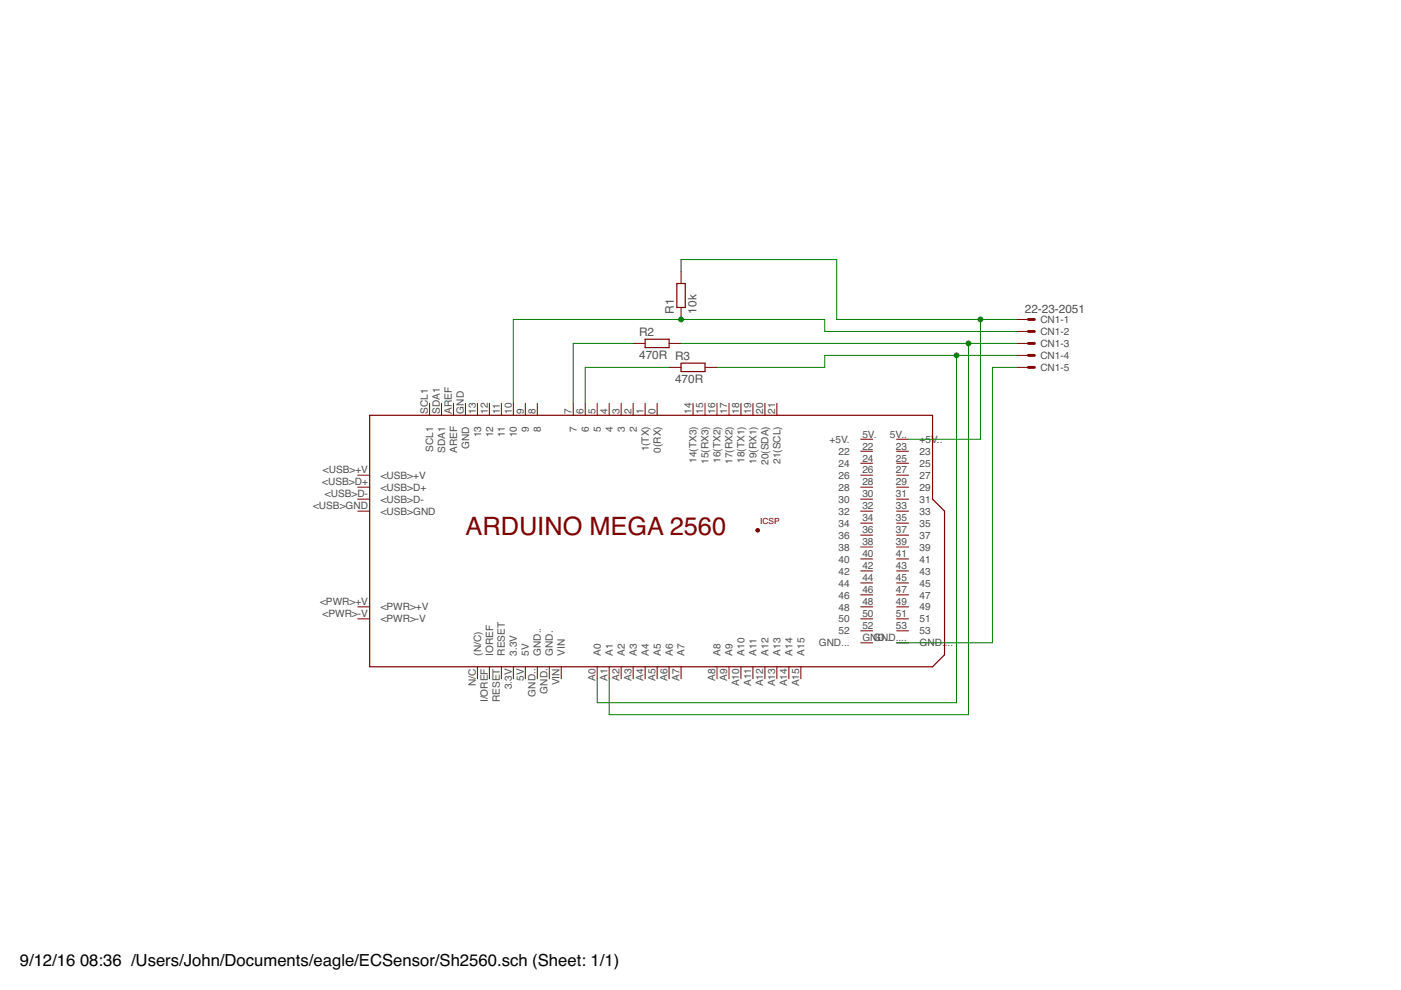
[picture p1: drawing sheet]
<?xml version="1.0" encoding="utf-8"?>
<!DOCTYPE eagle SYSTEM "eagle.dtd">
<eagle version="7.7.0">
<drawing>
<settings>
<setting alwaysvectorfont="no"/>
<setting verticaltext="up"/>
</settings>
<grid distance="0.1" unitdist="inch" unit="inch" style="lines" multiple="1" display="no" altdistance="0.01" altunitdist="inch" altunit="inch"/>
<schematic xreflabel="%F%N/%S.%C%R" xrefpart="/%S.%C%R">
<libraries>
<library name="E14_Arduino_revC">
<symbols>
<symbol name="ARDUINO_MEGA2560">
<pin name="SCL1" x="-45.72" y="27.94" length="short" rot="R270"/>
<pin name="SDA1" x="-43.18" y="27.94" length="short" rot="R270"/>
<pin name="AREF" x="-40.64" y="27.94" length="short" rot="R270"/>
<pin name="GND" x="-38.1" y="27.94" length="short" rot="R270"/>
<pin name="13" x="-35.56" y="27.94" length="short" rot="R270"/>
<pin name="12" x="-33.02" y="27.94" length="short" rot="R270"/>
<pin name="11" x="-30.48" y="27.94" length="short" rot="R270"/>
<pin name="10" x="-27.94" y="27.94" length="short" rot="R270"/>
<pin name="9" x="-25.4" y="27.94" length="short" rot="R270"/>
<pin name="8" x="-22.86" y="27.94" length="short" rot="R270"/>
<pin name="7" x="-15.24" y="27.94" length="short" rot="R270"/>
<pin name="6" x="-12.7" y="27.94" length="short" rot="R270"/>
<pin name="5" x="-10.16" y="27.94" length="short" rot="R270"/>
<pin name="4" x="-7.62" y="27.94" length="short" rot="R270"/>
<pin name="3" x="-5.08" y="27.94" length="short" rot="R270"/>
<pin name="2" x="-2.54" y="27.94" length="short" rot="R270"/>
<pin name="1(TX)" x="0" y="27.94" length="short" rot="R270"/>
<pin name="0(RX)" x="2.54" y="27.94" length="short" rot="R270"/>
<pin name="A5" x="2.54" y="-30.48" length="short" rot="R90"/>
<pin name="A4" x="0" y="-30.48" length="short" rot="R90"/>
<pin name="A3" x="-2.54" y="-30.48" length="short" rot="R90"/>
<pin name="A2" x="-5.08" y="-30.48" length="short" rot="R90"/>
<pin name="A1" x="-7.62" y="-30.48" length="short" rot="R90"/>
<pin name="A0" x="-10.16" y="-30.48" length="short" rot="R90"/>
<pin name="VIN" x="-17.78" y="-30.48" length="short" rot="R90"/>
<pin name="GND." x="-20.32" y="-30.48" length="short" rot="R90"/>
<pin name="GND.." x="-22.86" y="-30.48" length="short" rot="R90"/>
<pin name="5V" x="-25.4" y="-30.48" length="short" rot="R90"/>
<pin name="3.3V" x="-27.94" y="-30.48" length="short" rot="R90"/>
<pin name="RESET" x="-30.48" y="-30.48" length="short" rot="R90"/>
<pin name="IOREF" x="-33.02" y="-30.48" length="short" rot="R90"/>
<pin name="(N/C)" x="-35.56" y="-30.48" length="short" rot="R90"/>
<pin name="&lt;PWR&gt;-V" x="-60.96" y="-17.78" length="short" direction="nc"/>
<pin name="&lt;PWR&gt;+V" x="-60.96" y="-15.24" length="short" direction="nc"/>
<pin name="&lt;USB&gt;GND" x="-60.96" y="5.08" length="short" direction="nc"/>
<pin name="&lt;USB&gt;D-" x="-60.96" y="7.62" length="short" direction="nc"/>
<pin name="&lt;USB&gt;D+" x="-60.96" y="10.16" length="short" direction="nc"/>
<pin name="&lt;USB&gt;+V" x="-60.96" y="12.7" length="short" direction="nc"/>
<wire x1="-58.42" y1="25.4" x2="60.96" y2="25.4" width="0.254" layer="94"/>
<wire x1="60.96" y1="25.4" x2="60.96" y2="7.62" width="0.254" layer="94"/>
<wire x1="60.96" y1="7.62" x2="63.5" y2="5.08" width="0.254" layer="94"/>
<wire x1="63.5" y1="5.08" x2="63.5" y2="-25.4" width="0.254" layer="94"/>
<wire x1="63.5" y1="-25.4" x2="60.96" y2="-27.94" width="0.254" layer="94"/>
<wire x1="60.96" y1="-27.94" x2="-58.42" y2="-27.94" width="0.254" layer="94"/>
<wire x1="-58.42" y1="-27.94" x2="-58.42" y2="25.4" width="0.254" layer="94"/>
<text x="-38.1" y="0" size="3.81" layer="94">ARDUINO MEGA 2560</text>
<text x="24.384" y="2.286" size="1.27" layer="94">ICSP</text>
<pin name="14(TX3)" x="10.16" y="27.94" length="short" rot="R270"/>
<pin name="15(RX3)" x="12.7" y="27.94" length="short" rot="R270"/>
<pin name="16(TX2)" x="15.24" y="27.94" length="short" rot="R270"/>
<pin name="17(RX2)" x="17.78" y="27.94" length="short" rot="R270"/>
<pin name="18(TX1)" x="20.32" y="27.94" length="short" rot="R270"/>
<pin name="19(RX1)" x="22.86" y="27.94" length="short" rot="R270"/>
<pin name="20(SDA)" x="25.4" y="27.94" length="short" rot="R270"/>
<pin name="21(SCL)" x="27.94" y="27.94" length="short" rot="R270"/>
<pin name="A15" x="33.02" y="-30.48" length="short" rot="R90"/>
<pin name="A14" x="30.48" y="-30.48" length="short" rot="R90"/>
<pin name="A13" x="27.94" y="-30.48" length="short" rot="R90"/>
<pin name="A12" x="25.4" y="-30.48" length="short" rot="R90"/>
<pin name="A11" x="22.86" y="-30.48" length="short" rot="R90"/>
<pin name="A10" x="20.32" y="-30.48" length="short" rot="R90"/>
<pin name="A9" x="17.78" y="-30.48" length="short" rot="R90"/>
<pin name="A8" x="15.24" y="-30.48" length="short" rot="R90"/>
<pin name="A6" x="5.08" y="-30.48" length="short" rot="R90"/>
<pin name="A7" x="7.62" y="-30.48" length="short" rot="R90"/>
<pin name="+5V.." x="53.34" y="20.32" length="short"/>
<pin name="23" x="53.34" y="17.78" length="short"/>
<pin name="25" x="53.34" y="15.24" length="short"/>
<pin name="27" x="53.34" y="12.7" length="short"/>
<pin name="29" x="53.34" y="10.16" length="short"/>
<pin name="31" x="53.34" y="7.62" length="short"/>
<pin name="33" x="53.34" y="5.08" length="short"/>
<pin name="35" x="53.34" y="2.54" length="short"/>
<pin name="37" x="53.34" y="0" length="short"/>
<pin name="39" x="53.34" y="-2.54" length="short"/>
<pin name="41" x="53.34" y="-5.08" length="short"/>
<pin name="43" x="53.34" y="-7.62" length="short"/>
<pin name="45" x="53.34" y="-10.16" length="short"/>
<pin name="47" x="53.34" y="-12.7" length="short"/>
<pin name="49" x="53.34" y="-15.24" length="short"/>
<pin name="51" x="53.34" y="-17.78" length="short"/>
<pin name="53" x="53.34" y="-20.32" length="short"/>
<pin name="GND...." x="53.34" y="-22.86" length="short"/>
<pin name="GND..." x="48.26" y="-22.86" length="short" rot="R180"/>
<pin name="52" x="48.26" y="-20.32" length="short" rot="R180"/>
<pin name="50" x="48.26" y="-17.78" length="short" rot="R180"/>
<pin name="48" x="48.26" y="-15.24" length="short" rot="R180"/>
<pin name="46" x="48.26" y="-12.7" length="short" rot="R180"/>
<pin name="44" x="48.26" y="-10.16" length="short" rot="R180"/>
<pin name="42" x="48.26" y="-7.62" length="short" rot="R180"/>
<pin name="40" x="48.26" y="-5.08" length="short" rot="R180"/>
<pin name="38" x="48.26" y="-2.54" length="short" rot="R180"/>
<pin name="36" x="48.26" y="0" length="short" rot="R180"/>
<pin name="34" x="48.26" y="2.54" length="short" rot="R180"/>
<pin name="32" x="48.26" y="5.08" length="short" rot="R180"/>
<pin name="30" x="48.26" y="7.62" length="short" rot="R180"/>
<pin name="28" x="48.26" y="10.16" length="short" rot="R180"/>
<pin name="26" x="48.26" y="12.7" length="short" rot="R180"/>
<pin name="24" x="48.26" y="15.24" length="short" rot="R180"/>
<pin name="22" x="48.26" y="17.78" length="short" rot="R180"/>
<pin name="+5V." x="48.26" y="20.32" length="short" rot="R180"/>
<pin name="+5V_" x="27.94" y="0" visible="off" length="point"/>
<pin name="MOSI" x="27.94" y="-2.54" visible="off" length="point"/>
<pin name="GND__" x="27.94" y="-5.08" visible="off" length="point"/>
<pin name="RESET." x="25.4" y="-5.08" visible="off" length="point" rot="R180"/>
<pin name="SCK" x="25.4" y="-2.54" visible="off" length="point" rot="R180"/>
<pin name="MISO" x="25.4" y="0" visible="off" length="point" rot="R180"/>
<circle x="23.876" y="1.016" radius="0.254" width="0.254" layer="94"/>
</symbol>
</symbols>
<devicesets>
<deviceset name="ARDUINO_MEGA2560" prefix="PCB">
<gates>
<gate name="G$1" symbol="ARDUINO_MEGA2560" x="0" y="0"/>
</gates>
<devices>
<device name="" package="ARDUINO_MEGA2560">
<connects>
<connect gate="G$1" pin="(N/C)" pad="N/C"/>
<connect gate="G$1" pin="+5V." pad="5V."/>
<connect gate="G$1" pin="+5V.." pad="5V.."/>
<connect gate="G$1" pin="+5V_" pad="+5V_"/>
<connect gate="G$1" pin="0(RX)" pad="0"/>
<connect gate="G$1" pin="1(TX)" pad="1"/>
<connect gate="G$1" pin="10" pad="10"/>
<connect gate="G$1" pin="11" pad="11"/>
<connect gate="G$1" pin="12" pad="12"/>
<connect gate="G$1" pin="13" pad="13"/>
<connect gate="G$1" pin="14(TX3)" pad="14"/>
<connect gate="G$1" pin="15(RX3)" pad="15"/>
<connect gate="G$1" pin="16(TX2)" pad="16"/>
<connect gate="G$1" pin="17(RX2)" pad="17"/>
<connect gate="G$1" pin="18(TX1)" pad="18"/>
<connect gate="G$1" pin="19(RX1)" pad="19"/>
<connect gate="G$1" pin="2" pad="2"/>
<connect gate="G$1" pin="20(SDA)" pad="20"/>
<connect gate="G$1" pin="21(SCL)" pad="21"/>
<connect gate="G$1" pin="22" pad="22"/>
<connect gate="G$1" pin="23" pad="23"/>
<connect gate="G$1" pin="24" pad="24"/>
<connect gate="G$1" pin="25" pad="25"/>
<connect gate="G$1" pin="26" pad="26"/>
<connect gate="G$1" pin="27" pad="27"/>
<connect gate="G$1" pin="28" pad="28"/>
<connect gate="G$1" pin="29" pad="29"/>
<connect gate="G$1" pin="3" pad="3"/>
<connect gate="G$1" pin="3.3V" pad="3.3V"/>
<connect gate="G$1" pin="30" pad="30"/>
<connect gate="G$1" pin="31" pad="31"/>
<connect gate="G$1" pin="32" pad="32"/>
<connect gate="G$1" pin="33" pad="33"/>
<connect gate="G$1" pin="34" pad="34"/>
<connect gate="G$1" pin="35" pad="35"/>
<connect gate="G$1" pin="36" pad="36"/>
<connect gate="G$1" pin="37" pad="37"/>
<connect gate="G$1" pin="38" pad="38"/>
<connect gate="G$1" pin="39" pad="39"/>
<connect gate="G$1" pin="4" pad="4"/>
<connect gate="G$1" pin="40" pad="40"/>
<connect gate="G$1" pin="41" pad="41"/>
<connect gate="G$1" pin="42" pad="42"/>
<connect gate="G$1" pin="43" pad="43"/>
<connect gate="G$1" pin="44" pad="44"/>
<connect gate="G$1" pin="45" pad="45"/>
<connect gate="G$1" pin="46" pad="46"/>
<connect gate="G$1" pin="47" pad="47"/>
<connect gate="G$1" pin="48" pad="48"/>
<connect gate="G$1" pin="49" pad="49"/>
<connect gate="G$1" pin="5" pad="5"/>
<connect gate="G$1" pin="50" pad="50"/>
<connect gate="G$1" pin="51" pad="51"/>
<connect gate="G$1" pin="52" pad="52"/>
<connect gate="G$1" pin="53" pad="53"/>
<connect gate="G$1" pin="5V" pad="5V"/>
<connect gate="G$1" pin="6" pad="6"/>
<connect gate="G$1" pin="7" pad="7"/>
<connect gate="G$1" pin="8" pad="8"/>
<connect gate="G$1" pin="9" pad="9"/>
<connect gate="G$1" pin="&lt;PWR&gt;+V" pad="&lt;PWR&gt;+V"/>
<connect gate="G$1" pin="&lt;PWR&gt;-V" pad="&lt;PWR&gt;-V"/>
<connect gate="G$1" pin="&lt;USB&gt;+V" pad="&lt;USB&gt;+V"/>
<connect gate="G$1" pin="&lt;USB&gt;D+" pad="&lt;USB&gt;D+"/>
<connect gate="G$1" pin="&lt;USB&gt;D-" pad="&lt;USB&gt;D-"/>
<connect gate="G$1" pin="&lt;USB&gt;GND" pad="&lt;USB&gt;GND"/>
<connect gate="G$1" pin="A0" pad="A0"/>
<connect gate="G$1" pin="A1" pad="A1"/>
<connect gate="G$1" pin="A10" pad="A10"/>
<connect gate="G$1" pin="A11" pad="A11"/>
<connect gate="G$1" pin="A12" pad="A12"/>
<connect gate="G$1" pin="A13" pad="A13"/>
<connect gate="G$1" pin="A14" pad="A14"/>
<connect gate="G$1" pin="A15" pad="A15"/>
<connect gate="G$1" pin="A2" pad="A2"/>
<connect gate="G$1" pin="A3" pad="A3"/>
<connect gate="G$1" pin="A4" pad="A4"/>
<connect gate="G$1" pin="A5" pad="A5"/>
<connect gate="G$1" pin="A6" pad="A6"/>
<connect gate="G$1" pin="A7" pad="A7"/>
<connect gate="G$1" pin="A8" pad="A8"/>
<connect gate="G$1" pin="A9" pad="A9"/>
<connect gate="G$1" pin="AREF" pad="AREF"/>
<connect gate="G$1" pin="GND" pad="GND"/>
<connect gate="G$1" pin="GND." pad="GND."/>
<connect gate="G$1" pin="GND.." pad="GND.."/>
<connect gate="G$1" pin="GND..." pad="GND..."/>
<connect gate="G$1" pin="GND...." pad="GND...."/>
<connect gate="G$1" pin="GND__" pad="GND__"/>
<connect gate="G$1" pin="IOREF" pad="I/OREF"/>
<connect gate="G$1" pin="MISO" pad="MISO"/>
<connect gate="G$1" pin="MOSI" pad="MOSI"/>
<connect gate="G$1" pin="RESET" pad="RESET"/>
<connect gate="G$1" pin="RESET." pad="RESET."/>
<connect gate="G$1" pin="SCK" pad="SCK"/>
<connect gate="G$1" pin="SCL1" pad="SCL1"/>
<connect gate="G$1" pin="SDA1" pad="SDA1"/>
<connect gate="G$1" pin="VIN" pad="VIN"/>
</connects>
<technologies>
<technology name=""/>
</technologies>
</device>
</devices>
</deviceset>
</devicesets>
</library>
<library name="resistor">
<symbols>
<symbol name="R-EU-1">
<wire x1="-2.54" y1="-0.889" x2="2.54" y2="-0.889" width="0.254" layer="94"/>
<wire x1="2.54" y1="0.889" x2="-2.54" y2="0.889" width="0.254" layer="94"/>
<wire x1="2.54" y1="-0.889" x2="2.54" y2="0.889" width="0.254" layer="94"/>
<wire x1="-2.54" y1="-0.889" x2="-2.54" y2="0.889" width="0.254" layer="94"/>
<text x="-3.81" y="1.4986" size="1.778" layer="95">&gt;NAME</text>
<text x="-3.81" y="-3.302" size="1.778" layer="96">&gt;VALUE</text>
<pin name="2" x="5.08" y="0" visible="off" length="short" direction="pas" swaplevel="1" rot="R180"/>
<pin name="1" x="-5.08" y="0" visible="off" length="short" direction="pas" swaplevel="1"/>
</symbol>
</symbols>
<devicesets>
<deviceset name="R-EU_" prefix="R" uservalue="yes">
<gates>
<gate name="G$1" symbol="R-EU-1" x="0" y="0"/>
</gates>
<devices>
<device name="R0402" package="R0402">
<connects>
<connect gate="G$1" pin="1" pad="1"/>
<connect gate="G$1" pin="2" pad="2"/>
</connects>
<technologies>
<technology name=""/>
</technologies>
</device>
<device name="R0603" package="R0603">
<connects>
<connect gate="G$1" pin="1" pad="1"/>
<connect gate="G$1" pin="2" pad="2"/>
</connects>
<technologies>
<technology name=""/>
</technologies>
</device>
<device name="R0805" package="R0805">
<connects>
<connect gate="G$1" pin="1" pad="1"/>
<connect gate="G$1" pin="2" pad="2"/>
</connects>
<technologies>
<technology name=""/>
</technologies>
</device>
<device name="R0805W" package="R0805W">
<connects>
<connect gate="G$1" pin="1" pad="1"/>
<connect gate="G$1" pin="2" pad="2"/>
</connects>
<technologies>
<technology name=""/>
</technologies>
</device>
<device name="R1206" package="R1206">
<connects>
<connect gate="G$1" pin="1" pad="1"/>
<connect gate="G$1" pin="2" pad="2"/>
</connects>
<technologies>
<technology name=""/>
</technologies>
</device>
<device name="R1206W" package="R1206W">
<connects>
<connect gate="G$1" pin="1" pad="1"/>
<connect gate="G$1" pin="2" pad="2"/>
</connects>
<technologies>
<technology name=""/>
</technologies>
</device>
<device name="R1210" package="R1210">
<connects>
<connect gate="G$1" pin="1" pad="1"/>
<connect gate="G$1" pin="2" pad="2"/>
</connects>
<technologies>
<technology name=""/>
</technologies>
</device>
<device name="R1210W" package="R1210W">
<connects>
<connect gate="G$1" pin="1" pad="1"/>
<connect gate="G$1" pin="2" pad="2"/>
</connects>
<technologies>
<technology name=""/>
</technologies>
</device>
<device name="R2010" package="R2010">
<connects>
<connect gate="G$1" pin="1" pad="1"/>
<connect gate="G$1" pin="2" pad="2"/>
</connects>
<technologies>
<technology name=""/>
</technologies>
</device>
<device name="R2010W" package="R2010W">
<connects>
<connect gate="G$1" pin="1" pad="1"/>
<connect gate="G$1" pin="2" pad="2"/>
</connects>
<technologies>
<technology name=""/>
</technologies>
</device>
<device name="R2012" package="R2012">
<connects>
<connect gate="G$1" pin="1" pad="1"/>
<connect gate="G$1" pin="2" pad="2"/>
</connects>
<technologies>
<technology name=""/>
</technologies>
</device>
<device name="R2012W" package="R2012W">
<connects>
<connect gate="G$1" pin="1" pad="1"/>
<connect gate="G$1" pin="2" pad="2"/>
</connects>
<technologies>
<technology name=""/>
</technologies>
</device>
<device name="R2512" package="R2512">
<connects>
<connect gate="G$1" pin="1" pad="1"/>
<connect gate="G$1" pin="2" pad="2"/>
</connects>
<technologies>
<technology name=""/>
</technologies>
</device>
<device name="R2512W" package="R2512W">
<connects>
<connect gate="G$1" pin="1" pad="1"/>
<connect gate="G$1" pin="2" pad="2"/>
</connects>
<technologies>
<technology name=""/>
</technologies>
</device>
<device name="R3216" package="R3216">
<connects>
<connect gate="G$1" pin="1" pad="1"/>
<connect gate="G$1" pin="2" pad="2"/>
</connects>
<technologies>
<technology name=""/>
</technologies>
</device>
<device name="R3216W" package="R3216W">
<connects>
<connect gate="G$1" pin="1" pad="1"/>
<connect gate="G$1" pin="2" pad="2"/>
</connects>
<technologies>
<technology name=""/>
</technologies>
</device>
<device name="R3225" package="R3225">
<connects>
<connect gate="G$1" pin="1" pad="1"/>
<connect gate="G$1" pin="2" pad="2"/>
</connects>
<technologies>
<technology name=""/>
</technologies>
</device>
<device name="R3225W" package="R3225W">
<connects>
<connect gate="G$1" pin="1" pad="1"/>
<connect gate="G$1" pin="2" pad="2"/>
</connects>
<technologies>
<technology name=""/>
</technologies>
</device>
<device name="R5025" package="R5025">
<connects>
<connect gate="G$1" pin="1" pad="1"/>
<connect gate="G$1" pin="2" pad="2"/>
</connects>
<technologies>
<technology name=""/>
</technologies>
</device>
<device name="R5025W" package="R5025W">
<connects>
<connect gate="G$1" pin="1" pad="1"/>
<connect gate="G$1" pin="2" pad="2"/>
</connects>
<technologies>
<technology name=""/>
</technologies>
</device>
<device name="R6332" package="R6332">
<connects>
<connect gate="G$1" pin="1" pad="1"/>
<connect gate="G$1" pin="2" pad="2"/>
</connects>
<technologies>
<technology name=""/>
</technologies>
</device>
<device name="R6332W" package="R6332W">
<connects>
<connect gate="G$1" pin="1" pad="1"/>
<connect gate="G$1" pin="2" pad="2"/>
</connects>
<technologies>
<technology name=""/>
</technologies>
</device>
<device name="M0805" package="M0805">
<connects>
<connect gate="G$1" pin="1" pad="1"/>
<connect gate="G$1" pin="2" pad="2"/>
</connects>
<technologies>
<technology name=""/>
</technologies>
</device>
<device name="M1206" package="M1206">
<connects>
<connect gate="G$1" pin="1" pad="1"/>
<connect gate="G$1" pin="2" pad="2"/>
</connects>
<technologies>
<technology name=""/>
</technologies>
</device>
<device name="M1406" package="M1406">
<connects>
<connect gate="G$1" pin="1" pad="1"/>
<connect gate="G$1" pin="2" pad="2"/>
</connects>
<technologies>
<technology name=""/>
</technologies>
</device>
<device name="M2012" package="M2012">
<connects>
<connect gate="G$1" pin="1" pad="1"/>
<connect gate="G$1" pin="2" pad="2"/>
</connects>
<technologies>
<technology name=""/>
</technologies>
</device>
<device name="M2309" package="M2309">
<connects>
<connect gate="G$1" pin="1" pad="1"/>
<connect gate="G$1" pin="2" pad="2"/>
</connects>
<technologies>
<technology name=""/>
</technologies>
</device>
<device name="M3216" package="M3216">
<connects>
<connect gate="G$1" pin="1" pad="1"/>
<connect gate="G$1" pin="2" pad="2"/>
</connects>
<technologies>
<technology name=""/>
</technologies>
</device>
<device name="M3516" package="M3516">
<connects>
<connect gate="G$1" pin="1" pad="1"/>
<connect gate="G$1" pin="2" pad="2"/>
</connects>
<technologies>
<technology name=""/>
</technologies>
</device>
<device name="M5923" package="M5923">
<connects>
<connect gate="G$1" pin="1" pad="1"/>
<connect gate="G$1" pin="2" pad="2"/>
</connects>
<technologies>
<technology name=""/>
</technologies>
</device>
<device name="0204/5" package="0204/5">
<connects>
<connect gate="G$1" pin="1" pad="1"/>
<connect gate="G$1" pin="2" pad="2"/>
</connects>
<technologies>
<technology name=""/>
</technologies>
</device>
<device name="0204/7" package="0204/7">
<connects>
<connect gate="G$1" pin="1" pad="1"/>
<connect gate="G$1" pin="2" pad="2"/>
</connects>
<technologies>
<technology name=""/>
</technologies>
</device>
<device name="0204/2V" package="0204V">
<connects>
<connect gate="G$1" pin="1" pad="1"/>
<connect gate="G$1" pin="2" pad="2"/>
</connects>
<technologies>
<technology name=""/>
</technologies>
</device>
<device name="0207/10" package="0207/10">
<connects>
<connect gate="G$1" pin="1" pad="1"/>
<connect gate="G$1" pin="2" pad="2"/>
</connects>
<technologies>
<technology name=""/>
</technologies>
</device>
<device name="0207/12" package="0207/12">
<connects>
<connect gate="G$1" pin="1" pad="1"/>
<connect gate="G$1" pin="2" pad="2"/>
</connects>
<technologies>
<technology name=""/>
</technologies>
</device>
<device name="0207/15" package="0207/15">
<connects>
<connect gate="G$1" pin="1" pad="1"/>
<connect gate="G$1" pin="2" pad="2"/>
</connects>
<technologies>
<technology name=""/>
</technologies>
</device>
<device name="0207/2V" package="0207/2V">
<connects>
<connect gate="G$1" pin="1" pad="1"/>
<connect gate="G$1" pin="2" pad="2"/>
</connects>
<technologies>
<technology name=""/>
</technologies>
</device>
<device name="0207/5V" package="0207/5V">
<connects>
<connect gate="G$1" pin="1" pad="1"/>
<connect gate="G$1" pin="2" pad="2"/>
</connects>
<technologies>
<technology name=""/>
</technologies>
</device>
<device name="0207/7" package="0207/7">
<connects>
<connect gate="G$1" pin="1" pad="1"/>
<connect gate="G$1" pin="2" pad="2"/>
</connects>
<technologies>
<technology name=""/>
</technologies>
</device>
<device name="0309/10" package="0309/10">
<connects>
<connect gate="G$1" pin="1" pad="1"/>
<connect gate="G$1" pin="2" pad="2"/>
</connects>
<technologies>
<technology name=""/>
</technologies>
</device>
<device name="0309/12" package="0309/12">
<connects>
<connect gate="G$1" pin="1" pad="1"/>
<connect gate="G$1" pin="2" pad="2"/>
</connects>
<technologies>
<technology name=""/>
</technologies>
</device>
<device name="0309/V" package="0309V">
<connects>
<connect gate="G$1" pin="1" pad="1"/>
<connect gate="G$1" pin="2" pad="2"/>
</connects>
<technologies>
<technology name=""/>
</technologies>
</device>
<device name="0411/12" package="0411/12">
<connects>
<connect gate="G$1" pin="1" pad="1"/>
<connect gate="G$1" pin="2" pad="2"/>
</connects>
<technologies>
<technology name=""/>
</technologies>
</device>
<device name="0411/15" package="0411/15">
<connects>
<connect gate="G$1" pin="1" pad="1"/>
<connect gate="G$1" pin="2" pad="2"/>
</connects>
<technologies>
<technology name=""/>
</technologies>
</device>
<device name="0411/3V" package="0411V">
<connects>
<connect gate="G$1" pin="1" pad="1"/>
<connect gate="G$1" pin="2" pad="2"/>
</connects>
<technologies>
<technology name=""/>
</technologies>
</device>
<device name="0414/15" package="0414/15">
<connects>
<connect gate="G$1" pin="1" pad="1"/>
<connect gate="G$1" pin="2" pad="2"/>
</connects>
<technologies>
<technology name=""/>
</technologies>
</device>
<device name="0414/5V" package="0414V">
<connects>
<connect gate="G$1" pin="1" pad="1"/>
<connect gate="G$1" pin="2" pad="2"/>
</connects>
<technologies>
<technology name=""/>
</technologies>
</device>
<device name="0617/17" package="0617/17">
<connects>
<connect gate="G$1" pin="1" pad="1"/>
<connect gate="G$1" pin="2" pad="2"/>
</connects>
<technologies>
<technology name=""/>
</technologies>
</device>
<device name="0617/22" package="0617/22">
<connects>
<connect gate="G$1" pin="1" pad="1"/>
<connect gate="G$1" pin="2" pad="2"/>
</connects>
<technologies>
<technology name=""/>
</technologies>
</device>
<device name="0617/5V" package="0617V">
<connects>
<connect gate="G$1" pin="1" pad="1"/>
<connect gate="G$1" pin="2" pad="2"/>
</connects>
<technologies>
<technology name=""/>
</technologies>
</device>
<device name="0922/22" package="0922/22">
<connects>
<connect gate="G$1" pin="1" pad="1"/>
<connect gate="G$1" pin="2" pad="2"/>
</connects>
<technologies>
<technology name=""/>
</technologies>
</device>
<device name="0613/5V" package="P0613V">
<connects>
<connect gate="G$1" pin="1" pad="1"/>
<connect gate="G$1" pin="2" pad="2"/>
</connects>
<technologies>
<technology name=""/>
</technologies>
</device>
<device name="0613/15" package="P0613/15">
<connects>
<connect gate="G$1" pin="1" pad="1"/>
<connect gate="G$1" pin="2" pad="2"/>
</connects>
<technologies>
<technology name=""/>
</technologies>
</device>
<device name="0817/22" package="P0817/22">
<connects>
<connect gate="G$1" pin="1" pad="1"/>
<connect gate="G$1" pin="2" pad="2"/>
</connects>
<technologies>
<technology name=""/>
</technologies>
</device>
<device name="0817/7V" package="P0817V">
<connects>
<connect gate="G$1" pin="1" pad="1"/>
<connect gate="G$1" pin="2" pad="2"/>
</connects>
<technologies>
<technology name=""/>
</technologies>
</device>
<device name="V234/12" package="V234/12">
<connects>
<connect gate="G$1" pin="1" pad="1"/>
<connect gate="G$1" pin="2" pad="2"/>
</connects>
<technologies>
<technology name=""/>
</technologies>
</device>
<device name="V235/17" package="V235/17">
<connects>
<connect gate="G$1" pin="1" pad="1"/>
<connect gate="G$1" pin="2" pad="2"/>
</connects>
<technologies>
<technology name=""/>
</technologies>
</device>
<device name="V526-0" package="V526-0">
<connects>
<connect gate="G$1" pin="1" pad="1"/>
<connect gate="G$1" pin="2" pad="2"/>
</connects>
<technologies>
<technology name=""/>
</technologies>
</device>
<device name="MELF0102R" package="MINI_MELF-0102R">
<connects>
<connect gate="G$1" pin="1" pad="1"/>
<connect gate="G$1" pin="2" pad="2"/>
</connects>
<technologies>
<technology name=""/>
</technologies>
</device>
<device name="MELF0102W" package="MINI_MELF-0102W">
<connects>
<connect gate="G$1" pin="1" pad="1"/>
<connect gate="G$1" pin="2" pad="2"/>
</connects>
<technologies>
<technology name=""/>
</technologies>
</device>
<device name="MELF0204R" package="MINI_MELF-0204R">
<connects>
<connect gate="G$1" pin="1" pad="1"/>
<connect gate="G$1" pin="2" pad="2"/>
</connects>
<technologies>
<technology name=""/>
</technologies>
</device>
<device name="MELF0204W" package="MINI_MELF-0204W">
<connects>
<connect gate="G$1" pin="1" pad="1"/>
<connect gate="G$1" pin="2" pad="2"/>
</connects>
<technologies>
<technology name=""/>
</technologies>
</device>
<device name="MELF0207R" package="MINI_MELF-0207R">
<connects>
<connect gate="G$1" pin="1" pad="1"/>
<connect gate="G$1" pin="2" pad="2"/>
</connects>
<technologies>
<technology name=""/>
</technologies>
</device>
<device name="MELF0207W" package="MINI_MELF-0207W">
<connects>
<connect gate="G$1" pin="1" pad="1"/>
<connect gate="G$1" pin="2" pad="2"/>
</connects>
<technologies>
<technology name=""/>
</technologies>
</device>
<device name="0922V" package="0922V">
<connects>
<connect gate="G$1" pin="1" pad="1"/>
<connect gate="G$1" pin="2" pad="2"/>
</connects>
<technologies>
<technology name=""/>
</technologies>
</device>
<device name="RDH/15" package="RDH/15">
<connects>
<connect gate="G$1" pin="1" pad="1"/>
<connect gate="G$1" pin="2" pad="2"/>
</connects>
<technologies>
<technology name=""/>
</technologies>
</device>
<device name="MELF0102AX" package="MINI_MELF-0102AX">
<connects>
<connect gate="G$1" pin="1" pad="1"/>
<connect gate="G$1" pin="2" pad="2"/>
</connects>
<technologies>
<technology name=""/>
</technologies>
</device>
<device name="R0201" package="R0201">
<connects>
<connect gate="G$1" pin="1" pad="1"/>
<connect gate="G$1" pin="2" pad="2"/>
</connects>
<technologies>
<technology name=""/>
</technologies>
</device>
<device name="VTA52" package="VTA52">
<connects>
<connect gate="G$1" pin="1" pad="1"/>
<connect gate="G$1" pin="2" pad="2"/>
</connects>
<technologies>
<technology name=""/>
</technologies>
</device>
<device name="VTA53" package="VTA53">
<connects>
<connect gate="G$1" pin="1" pad="1"/>
<connect gate="G$1" pin="2" pad="2"/>
</connects>
<technologies>
<technology name=""/>
</technologies>
</device>
<device name="VTA54" package="VTA54">
<connects>
<connect gate="G$1" pin="1" pad="1"/>
<connect gate="G$1" pin="2" pad="2"/>
</connects>
<technologies>
<technology name=""/>
</technologies>
</device>
<device name="VTA55" package="VTA55">
<connects>
<connect gate="G$1" pin="1" pad="1"/>
<connect gate="G$1" pin="2" pad="2"/>
</connects>
<technologies>
<technology name=""/>
</technologies>
</device>
<device name="VTA56" package="VTA56">
<connects>
<connect gate="G$1" pin="1" pad="1"/>
<connect gate="G$1" pin="2" pad="2"/>
</connects>
<technologies>
<technology name=""/>
</technologies>
</device>
<device name="VMTA55" package="VMTA55">
<connects>
<connect gate="G$1" pin="1" pad="1"/>
<connect gate="G$1" pin="2" pad="2"/>
</connects>
<technologies>
<technology name=""/>
</technologies>
</device>
<device name="VMTB60" package="VMTB60">
<connects>
<connect gate="G$1" pin="1" pad="1"/>
<connect gate="G$1" pin="2" pad="2"/>
</connects>
<technologies>
<technology name=""/>
</technologies>
</device>
<device name="R4527" package="R4527">
<connects>
<connect gate="G$1" pin="1" pad="1"/>
<connect gate="G$1" pin="2" pad="2"/>
</connects>
<technologies>
<technology name=""/>
</technologies>
</device>
<device name="WSC0001" package="WSC0001">
<connects>
<connect gate="G$1" pin="1" pad="1"/>
<connect gate="G$1" pin="2" pad="2"/>
</connects>
<technologies>
<technology name=""/>
</technologies>
</device>
<device name="WSC0002" package="WSC0002">
<connects>
<connect gate="G$1" pin="1" pad="1"/>
<connect gate="G$1" pin="2" pad="2"/>
</connects>
<technologies>
<technology name=""/>
</technologies>
</device>
<device name="WSC01/2" package="WSC01/2">
<connects>
<connect gate="G$1" pin="1" pad="1"/>
<connect gate="G$1" pin="2" pad="2"/>
</connects>
<technologies>
<technology name=""/>
</technologies>
</device>
<device name="WSC2515" package="WSC2515">
<connects>
<connect gate="G$1" pin="1" pad="1"/>
<connect gate="G$1" pin="2" pad="2"/>
</connects>
<technologies>
<technology name=""/>
</technologies>
</device>
<device name="WSC4527" package="WSC4527">
<connects>
<connect gate="G$1" pin="1" pad="1"/>
<connect gate="G$1" pin="2" pad="2"/>
</connects>
<technologies>
<technology name=""/>
</technologies>
</device>
<device name="WSC6927" package="WSC6927">
<connects>
<connect gate="G$1" pin="1" pad="1"/>
<connect gate="G$1" pin="2" pad="2"/>
</connects>
<technologies>
<technology name=""/>
</technologies>
</device>
<device name="R1218" package="R1218">
<connects>
<connect gate="G$1" pin="1" pad="1"/>
<connect gate="G$1" pin="2" pad="2"/>
</connects>
<technologies>
<technology name=""/>
</technologies>
</device>
<device name="1812X7R" package="1812X7R">
<connects>
<connect gate="G$1" pin="1" pad="1"/>
<connect gate="G$1" pin="2" pad="2"/>
</connects>
<technologies>
<technology name=""/>
</technologies>
</device>
<device name="PRL1632" package="PRL1632">
<connects>
<connect gate="G$1" pin="1" pad="1"/>
<connect gate="G$1" pin="2" pad="2"/>
</connects>
<technologies>
<technology name=""/>
</technologies>
</device>
<device name="01005" package="R01005">
<connects>
<connect gate="G$1" pin="1" pad="1"/>
<connect gate="G$1" pin="2" pad="2"/>
</connects>
<technologies>
<technology name=""/>
</technologies>
</device>
</devices>
</deviceset>
</devicesets>
</library>
<library name="con-molex">
<symbols>
<symbol name="MV">
<wire x1="1.27" y1="0" x2="0" y2="0" width="0.6096" layer="94"/>
<text x="2.54" y="-0.762" size="1.524" layer="95">&gt;NAME</text>
<text x="-0.762" y="1.397" size="1.778" layer="96">&gt;VALUE</text>
<pin name="S" x="-2.54" y="0" visible="off" length="short" direction="pas"/>
</symbol>
<symbol name="M">
<wire x1="1.27" y1="0" x2="0" y2="0" width="0.6096" layer="94"/>
<text x="2.54" y="-0.762" size="1.524" layer="95">&gt;NAME</text>
<pin name="S" x="-2.54" y="0" visible="off" length="short" direction="pas"/>
</symbol>
</symbols>
<devicesets>
<deviceset name="22-23-2051" prefix="X">
<gates>
<gate name="-1" symbol="MV" x="0" y="5.08" addlevel="always" swaplevel="1"/>
<gate name="-2" symbol="M" x="0" y="2.54" addlevel="always" swaplevel="1"/>
<gate name="-3" symbol="M" x="0" y="0" addlevel="always" swaplevel="1"/>
<gate name="-4" symbol="M" x="0" y="-2.54" addlevel="always" swaplevel="1"/>
<gate name="-5" symbol="M" x="0" y="-5.08" addlevel="always" swaplevel="1"/>
</gates>
<devices>
<device name="" package="22-23-2051">
<connects>
<connect gate="-1" pin="S" pad="1"/>
<connect gate="-2" pin="S" pad="2"/>
<connect gate="-3" pin="S" pad="3"/>
<connect gate="-4" pin="S" pad="4"/>
<connect gate="-5" pin="S" pad="5"/>
</connects>
<technologies>
<technology name="">
<attribute name="MF" value="MOLEX" constant="no"/>
<attribute name="MPN" value="22-23-2051" constant="no"/>
<attribute name="OC_FARNELL" value="1462952" constant="no"/>
<attribute name="OC_NEWARK" value="38C9178" constant="no"/>
</technology>
</technologies>
</device>
</devices>
</deviceset>
</devicesets>
</library>
</libraries>
<attributes>
</attributes>
<variantdefs>
</variantdefs>
<classes>
<class number="0" name="default" width="0" drill="0">
</class>
</classes>
<parts>
<part name="PCB1" library="E14_Arduino_revC" deviceset="ARDUINO_MEGA2560" device=""/>
<part name="R1" library="resistor" deviceset="R-EU_" device="0207/5V" value="10k"/>
<part name="R2" library="resistor" deviceset="R-EU_" device="0207/5V" value="470R"/>
<part name="R3" library="resistor" deviceset="R-EU_" device="0207/5V" value="470R"/>
<part name="CN1" library="con-molex" deviceset="22-23-2051" device=""/>
</parts>
<sheets>
<sheet>
<plain>
</plain>
<instances>
<instance part="PCB1" gate="G$1" x="83.82" y="33.02"/>
<instance part="R1" gate="G$1" x="91.44" y="83.82" rot="R90"/>
<instance part="R2" gate="G$1" x="86.36" y="73.66"/>
<instance part="R3" gate="G$1" x="93.98" y="68.58"/>
<instance part="CN1" gate="-1" x="165.1" y="78.74"/>
<instance part="CN1" gate="-2" x="165.1" y="76.2"/>
<instance part="CN1" gate="-3" x="165.1" y="73.66"/>
<instance part="CN1" gate="-4" x="165.1" y="71.12"/>
<instance part="CN1" gate="-5" x="165.1" y="68.58"/>
</instances>
<busses>
</busses>
<nets>
<net name="N$1" class="0">
<segment>
<pinref part="R3" gate="G$1" pin="1"/>
<pinref part="PCB1" gate="G$1" pin="6"/>
<wire x1="88.9" y1="68.58" x2="71.12" y2="68.58" width="0.1524" layer="91"/>
<wire x1="71.12" y1="68.58" x2="71.12" y2="60.96" width="0.1524" layer="91"/>
</segment>
</net>
<net name="N$2" class="0">
<segment>
<pinref part="R2" gate="G$1" pin="1"/>
<pinref part="PCB1" gate="G$1" pin="7"/>
<wire x1="81.28" y1="73.66" x2="68.58" y2="73.66" width="0.1524" layer="91"/>
<wire x1="68.58" y1="73.66" x2="68.58" y2="60.96" width="0.1524" layer="91"/>
</segment>
</net>
<net name="N$3" class="0">
<segment>
<pinref part="R1" gate="G$1" pin="1"/>
<pinref part="PCB1" gate="G$1" pin="10"/>
<wire x1="91.44" y1="78.74" x2="55.88" y2="78.74" width="0.1524" layer="91"/>
<wire x1="55.88" y1="78.74" x2="55.88" y2="60.96" width="0.1524" layer="91"/>
<wire x1="91.44" y1="78.74" x2="121.92" y2="78.74" width="0.1524" layer="91"/>
<wire x1="121.92" y1="78.74" x2="121.92" y2="76.2" width="0.1524" layer="91"/>
<junction x="91.44" y="78.74"/>
<pinref part="CN1" gate="-2" pin="S"/>
<wire x1="121.92" y1="76.2" x2="162.56" y2="76.2" width="0.1524" layer="91"/>
</segment>
</net>
<net name="N$4" class="0">
<segment>
<pinref part="CN1" gate="-5" pin="S"/>
<wire x1="162.56" y1="68.58" x2="157.48" y2="68.58" width="0.1524" layer="91"/>
<wire x1="157.48" y1="68.58" x2="157.48" y2="10.16" width="0.1524" layer="91"/>
<wire x1="157.48" y1="10.16" x2="137.16" y2="10.16" width="0.1524" layer="91"/>
<pinref part="PCB1" gate="G$1" pin="GND...."/>
</segment>
</net>
<net name="N$5" class="0">
<segment>
<wire x1="139.7" y1="53.34" x2="154.94" y2="53.34" width="0.1524" layer="91"/>
<wire x1="154.94" y1="53.34" x2="154.94" y2="78.74" width="0.1524" layer="91"/>
<pinref part="CN1" gate="-1" pin="S"/>
<wire x1="154.94" y1="78.74" x2="162.56" y2="78.74" width="0.1524" layer="91"/>
<pinref part="R1" gate="G$1" pin="2"/>
<wire x1="91.44" y1="88.9" x2="91.44" y2="91.44" width="0.1524" layer="91"/>
<wire x1="91.44" y1="91.44" x2="124.46" y2="91.44" width="0.1524" layer="91"/>
<wire x1="124.46" y1="91.44" x2="124.46" y2="78.74" width="0.1524" layer="91"/>
<wire x1="124.46" y1="78.74" x2="154.94" y2="78.74" width="0.1524" layer="91"/>
<junction x="154.94" y="78.74"/>
</segment>
</net>
<net name="N$7" class="0">
<segment>
<pinref part="R2" gate="G$1" pin="2"/>
<pinref part="CN1" gate="-3" pin="S"/>
<wire x1="91.44" y1="73.66" x2="152.4" y2="73.66" width="0.1524" layer="91"/>
<wire x1="152.4" y1="73.66" x2="162.56" y2="73.66" width="0.1524" layer="91"/>
<wire x1="152.4" y1="73.66" x2="152.4" y2="-5.08" width="0.1524" layer="91"/>
<junction x="152.4" y="73.66"/>
<wire x1="152.4" y1="-5.08" x2="76.2" y2="-5.08" width="0.1524" layer="91"/>
<pinref part="PCB1" gate="G$1" pin="A1"/>
<wire x1="76.2" y1="-5.08" x2="76.2" y2="2.54" width="0.1524" layer="91"/>
</segment>
</net>
<net name="N$6" class="0">
<segment>
<pinref part="R3" gate="G$1" pin="2"/>
<wire x1="99.06" y1="68.58" x2="121.92" y2="68.58" width="0.1524" layer="91"/>
<wire x1="121.92" y1="68.58" x2="121.92" y2="71.12" width="0.1524" layer="91"/>
<pinref part="CN1" gate="-4" pin="S"/>
<wire x1="121.92" y1="71.12" x2="149.86" y2="71.12" width="0.1524" layer="91"/>
<wire x1="149.86" y1="71.12" x2="162.56" y2="71.12" width="0.1524" layer="91"/>
<wire x1="149.86" y1="71.12" x2="149.86" y2="-2.54" width="0.1524" layer="91"/>
<junction x="149.86" y="71.12"/>
<wire x1="149.86" y1="-2.54" x2="73.66" y2="-2.54" width="0.1524" layer="91"/>
<pinref part="PCB1" gate="G$1" pin="A0"/>
<wire x1="73.66" y1="-2.54" x2="73.66" y2="2.54" width="0.1524" layer="91"/>
</segment>
</net>
</nets>
</sheet>
</sheets>
</schematic>
</drawing>
</eagle>
